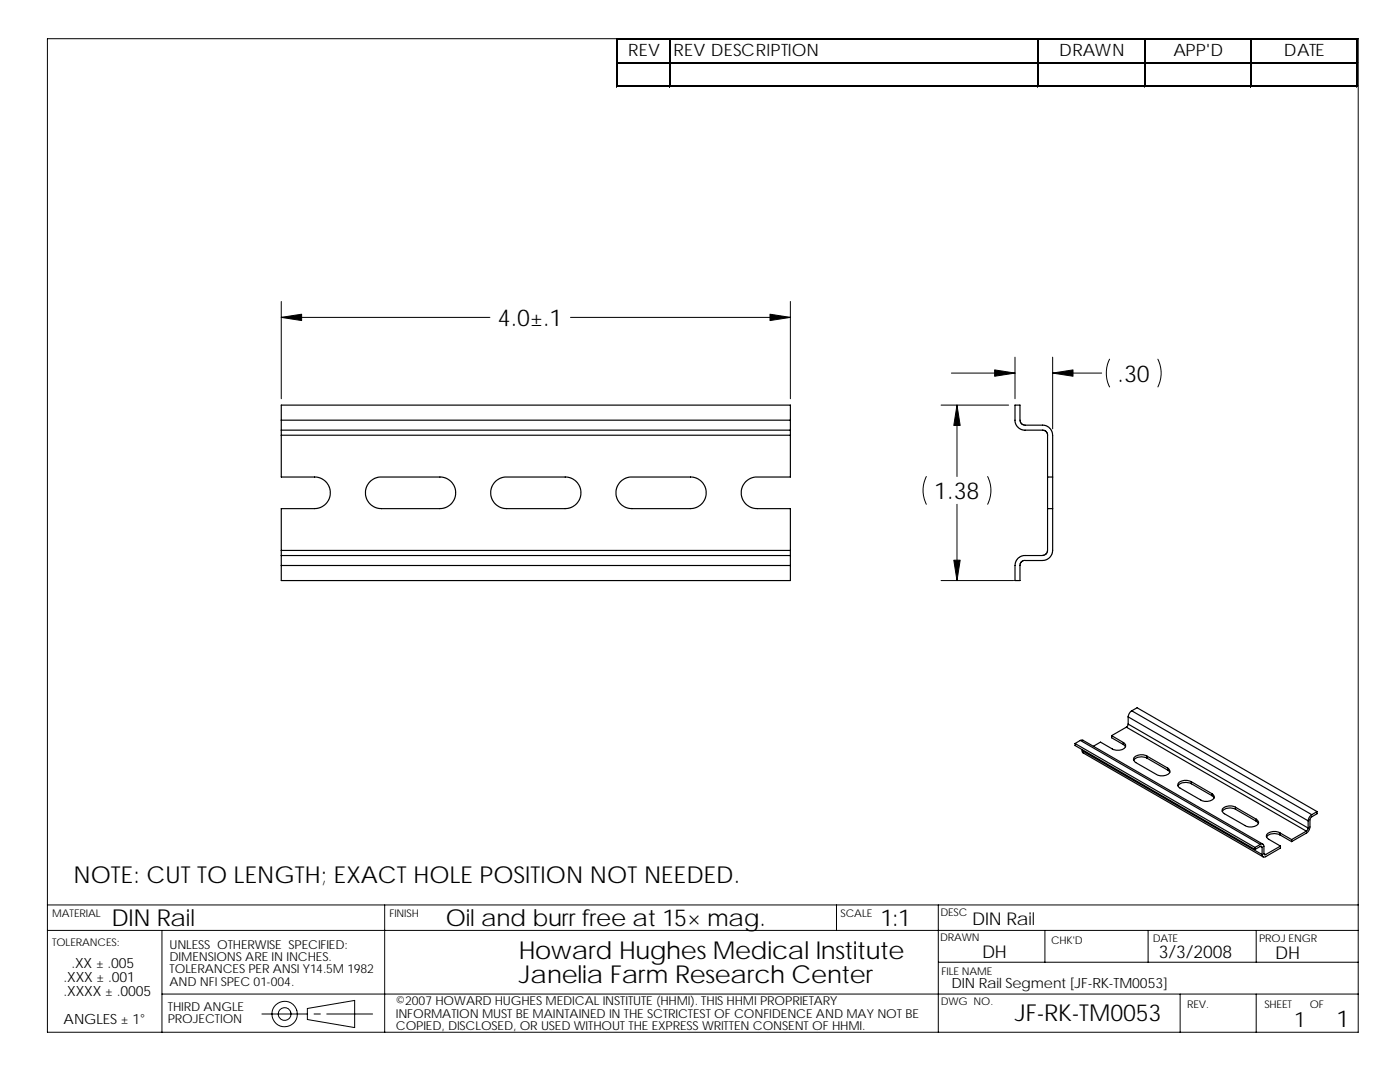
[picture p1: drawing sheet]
<svg xmlns="http://www.w3.org/2000/svg" width="279mm" height="216mm" viewBox="0 0 279 216" stroke-linecap="round" stroke-linejoin="round" font-family="sans-serif">
<g fill="none" stroke="#000" stroke-width=".2">
<path d="M9.5 7.7h261.6v198.3h-261.6zM123 7.7v9.7M123.3 7.7h147.7M123.3 12.4h147.7M123.3 17.1h147.7M133.6 7.9v9.5M207.1 7.9v9.5M228.3 7.9v9.5M249.6 7.9v9.5M270.8 7.9v9.5M56.1 60.2v19.4M56.1 63.3h41.7"/>
<path d="M113.9 63.3h43.8M157.7 60.2v19.4M189.9 74.4h12.7M202.6 71.3v8.3M210.1 71.3v14.3M210.1 74.4h9.8M221.4 71.7a6.2 6.2 0 0 0 0 5.5M231.1 71.7a6.2 6.2 0 0 1 0 5.5M184.9 95.1a6.2 6.2 0 0 0 0 5.5M187.8 80.8h13.5M191 80.8v14.3M197.1 95.1a6.2 6.2 0 0 1 0 5.5"/>
<path d="M187.8 115.8h14.5M191 100.6v15.2M9.5 185.7h261.6M9.5 180.6h261.6M32.3 185.7v20.3M32.3 198.4h238.8M76.8 180.6v25.4M166.9 180.6v5.1M187.3 180.6v25.4M187.3 192h83.8M208.5 185.7v6.3M229.1 185.7v6.3"/>
<path d="M235.5 198.4v7.6M250.7 185.7v6.3M250.7 198.4v7.6M52.3 202.3h9.1M61.3 201.2l9.5-1.6v5.4l-9.5-1.6zM62.7 202.3h1.2M65.2 202.3h9.2"/>
<circle cx="56.8" cy="202.3" r="2.54"/>
<circle cx="56.8" cy="202.3" r="1.27"/>
</g>
<g fill="none" stroke="#000" stroke-width=".23">
<path d="M56.1 83.8v2M56.1 85.8v1M56.1 86.8v8.4l7.5 .1 1 .5 .6 .5 .5 .9 .2 1.1-.2 1.2-.5 .8-.6 .6-1 .5-.8 .1h-6.7v8.3M56.1 83.8h101.6M56.1 83.8v-3h101.6v3M56.1 85.8h101.6M56.1 86.8h101.6M73.9 96.1l.9-.7 1.1-.2h12.5l.9 .3 1 1 .6 1.2v1.3l-.3 .8-.6 .7-.7 .6-.9 .3h-12.9l-.9-.3-.6-.4-.7-.9-.3-.6-.1-1.1 .1-.6zM98.7 96.2l1.1-.8 1.1-.2h12.5l.9 .3 1 1 .6 1.2v1.3l-.3 .8-.5 .7-.8 .6-.9 .3h-12.9l-.9-.3-.6-.4-.7-.9-.3-.6v-1.5l.3-.9zM123.8 96.1l1-.7 1.1-.2h12.5l.9 .3 1 1 .6 1.2v1.3l-.3 .8-.5 .7-.8 .6-.9 .3h-12.9l-.9-.3-.6-.4-.7-.9-.3-.6-.1-1.1 .1-.6zM157.7 83.8v2M157.7 85.8v1"/>
<path d="M157.7 86.8v8.4l-7.5 .1-1 .5-.6 .5-.5 .9-.2 .9 .1 .9 .3 .8 .6 .9 1 .6 1.2 .2h6.6v8.3M204.6 85.8h3.7l.6 .4 .2 .6M204.6 85.9l-.7-.2-.6-.3-.6-.9-.1-3.7h1v3.2l.4 .7 .6 .1 4 .1 .7 .4 .5 .5 .3 1v8.4M209.1 95.2v6.3M209.1 95.2h1M209.1 86.8v8.4M210.1 95.2v6.3M56.1 110.8v2M56.1 109.8v1M56.1 112.8v3h101.6v-3M56.1 112.8h101.6M56.1 110.8h101.6"/>
<path d="M56.1 109.8h101.6M157.7 110.8v2M157.7 109.8v1M208.1 110.8h-3.8l-1 .5-.4 .5-.3 .8v3.2h1v-3.3l.3-.5 .7-.2M209.1 101.5v8.3l-.3 .7-.7 .3M209.1 101.5h1M210.1 101.5v8.3l-.3 1-.5 .6-.9 .4h-3.8M214.5 148.4l36 20.7M214.5 148.4v.4l36 20.7M215.6 147.7h.5l35.9 20.7M215.6 147.7l35.9 20.8M215.6 147.7l-1.1 .7"/>
<path d="M216 149.6v.3l.2 .3 35.9 20.8M216 149.8l35.9 20.7M221.8 146.8l2.4 1.4M221.8 146.8v.4l2.4 1.4M224.2 148.2a.76 .76 0 0 1 .4 .8 .76 .76 0 0 1-.8 .6 2.48 2.48 0 0 1-1.8-.2l-2.4-1.3-1.4 .8M224.2 148.6l.4 .4M224.2 148.2v.4M224.8 145.1l-3 1.7M224.8 145.1l35.9 20.7M225.1 144.5l-.3 .6M225.1 143l36 20.8M225.1 144.5l36 20.7"/>
<path d="M225.1 143v1.5M225.9 141.8a1.57 1.57 0 0 0-.8 1.2M225.9 141.8l1-.6 35.9 20.7M225.9 141.8l35.9 20.8M228.9 150.9a2.02 2.02 0 0 0-2.7 .5l.1 .4 .4 .4 4.1 2.3a2.05 2.05 0 0 0 2.7-.5l-.1-.3-.4-.4M228.9 151.3a2.12 2.12 0 0 0-2.6 .4M228.9 150.9l4.1 2.4M228.9 151.3l4.1 2.4M228.9 150.9v.4M233 153.7l.4 .4M233 153.3v.4M237.7 156a2.09 2.09 0 0 0-2.6 .5l.1 .5 .3 .3 4.1 2.3a2.03 2.03 0 0 0 2.7-.5v-.3l-.4-.4"/>
<path d="M237.7 156.4a2.12 2.12 0 0 0-2.6 .4M237.7 156l4.2 2.4M237.7 156.4l4.2 2.4M237.7 156v.4M241.9 158.8l.4 .4M241.9 158.4v.4M246.6 161.1a2.03 2.03 0 0 0-2.7 .5l.1 .4 .3 .4 4.2 2.3a2.05 2.05 0 0 0 2.7-.5l-.1-.3-.4-.4M246.6 161.5a2.12 2.12 0 0 0-2.7 .4M246.6 161.1l4.1 2.4M246.6 161.1v.4M246.6 161.5l4.1 2.4M250.5 169.1v.4"/>
<path d="M250.7 163.9l.4 .4M250.7 163.5v.4M251.5 168.9h.3l.1 .2M251.5 168.5l.3-.1 .4 .2v1.7M251.5 168.9l.4 .2M251.5 168.9l-1 .6M251.5 168.5l-1 .6M251.9 169.1v1.4M252.2 170.3a.2 .2 0 0 0 .1 .3 .2 .2 0 0 0 .3-.1M252.2 170.3l.4 .2M255.4 166.2a2.03 2.03 0 0 0-2.7 .5l.1 .4 .4 .4 2.3 1.3M255.4 166.6a2.15 2.15 0 0 0-2.6 .4"/>
<path d="M255.4 166.2l2.4 1.3M255.4 166.2v.4M255.4 166.6l2.4 1.3M255.5 168.8v.4l-2.9 1.7-.5 .1-.2-.5M255.5 168.8l-2.9 1.7M257.8 167.5v.4M260.7 165.8l-2.9 1.7M261.1 165.2l-.4 .6M261.1 163.8v1.4M261.8 162.6a1.6 1.6 0 0 0-.7 1.2M262.8 161.9v.5l-1 .6-.3 .4a4.5 4.5 0 0 1-.3 2.3l-.5 .5-2.9 1.7M262.8 161.9l-1 .7"/>
</g>
<g fill="#000" stroke="#000" stroke-width=".2">
<path d="M56.1 63.3l4.1-.6v1.3z" fill-rule="evenodd"/>
<path d="M153.7 62.7l4 .6-4 .7z" fill-rule="evenodd"/>
<path d="M198.5 73.8l4.1 .6-4.1 .7z" fill-rule="evenodd"/>
<path d="M210.1 74.4l4-.6v1.3z" fill-rule="evenodd"/>
<path d="M191 80.8l.6 4.1h-1.2z" fill-rule="evenodd"/>
<path d="M190.4 111.8h1.2l-.6 4z" fill-rule="evenodd"/>
</g>
<path d="M123.3 7.8h147.7M123.3 12.5h147.7M207.2 7.9v9.5M270.9 7.9v9.5" fill="none" stroke="#000" stroke-width=".25"/>
<path d="M123.1 7.7v9.7M123.3 17.2h147.7M133.7 7.9v9.5M228.5 7.9v9.5M249.7 7.9v9.5" fill="none" stroke="#000" stroke-width=".28"/>
<g font-size="4.9">
<text x="103.6" y="191.3">Howard Hughes Medical Institute</text>
<text x="103.6" y="196.2">Janelia Farm Research Center</text>
</g>
<g font-size="4.7">
<text x="99.4" y="65.1">4.0±.1</text>
<text x="223" y="76.2">.30</text>
<text x="186.5" y="99.6">1.38</text>
<text x="14.6" y="176.2">NOTE: CUT TO LENGTH; EXACT HOLE POSITION NOT NEEDED.</text>
<text x="22.3" y="184.9">DIN Rail</text>
<text x="89" y="184.8">Oil and burr free at 15× mag.</text>
<text x="175.7" y="184.8">1:1</text>
<text x="202.5" y="203.8">JF-RK-TM0053</text>
<text x="266.7" y="205">1</text>
</g>
<text font-size="4.2" x="258.3" y="204.9">1</text>
<g font-size="3.5">
<text x="194" y="184.6">DIN Rail</text>
<text x="196" y="191.2">DH</text>
<text x="231.3" y="191.2">3/3/2008</text>
<text x="254.5" y="191.3">DH</text>
</g>
<g font-size="3.4">
<text x="125.4" y="11.2">REV</text>
<text x="134.4" y="11.2">REV DESCRIPTION</text>
<text x="211.4" y="11.2">DRAWN</text>
<text x="234.2" y="11.2">APP'D</text>
<text x="256.2" y="11.2">DATE</text>
</g>
<g font-size="2.8">
<text x="12.7" y="195.9">.XXX ± .001</text>
<text x="14.3" y="193.1">.XX ± .005</text>
<text x="189.9" y="197.2">DIN Rail Segment [JF-RK-TM0053]</text>
<text x="12.7" y="198.7">.XXXX ± .0005</text>
<text x="12.7" y="204.4">ANGLES ± 1°</text>
</g>
<g font-size="2.5">
<text x="33.8" y="191.8">DIMENSIONS ARE IN INCHES.</text>
<text x="33.8" y="189.3">UNLESS OTHERWISE SPECIFIED:</text>
<text x="33.8" y="196.7">AND NFI SPEC 01-004.</text>
<text x="33.8" y="194.2">TOLERANCES PER ANSI Y14.5M 1982</text>
<text x="33.5" y="201.7">THIRD ANGLE</text>
<text x="79" y="200.6">©2007 HOWARD HUGHES MEDICAL INSTITUTE (HHMI). THIS HHMI PROPRIETARY</text>
<text x="79" y="203">INFORMATION MUST BE MAINTAINED IN THE SCTRICTEST OF CONFIDENCE AND MAY NOT BE</text>
<text x="33.5" y="204.2">PROJECTION</text>
<text x="79" y="205.5">COPIED, DISCLOSED, OR USED WITHOUT THE EXPRESS WRITTEN CONSENT OF HHMI.</text>
</g>
<g font-size="2.1">
<text x="10.4" y="182.9">MATERIAL</text>
<text x="77.7" y="183">FINISH</text>
<text x="167.8" y="182.9">SCALE</text>
<text x="187.7" y="182.8">DESC</text>
<text x="10.4" y="188.8">TOLERANCES:</text>
<text x="187.6" y="187.8">DRAWN</text>
<text x="209.8" y="188.3">CHK'D</text>
<text x="230" y="187.9">DATE</text>
<text x="251.3" y="187.9">PROJ ENGR</text>
<text x="187.9" y="194.5">FILE NAME</text>
<text x="187.7" y="200.6">DWG NO.</text>
<text x="236.9" y="201.2">REV.</text>
<text x="252.3" y="201.1">SHEET</text>
<text x="261.4" y="201.1">OF</text>
</g>
</svg>
